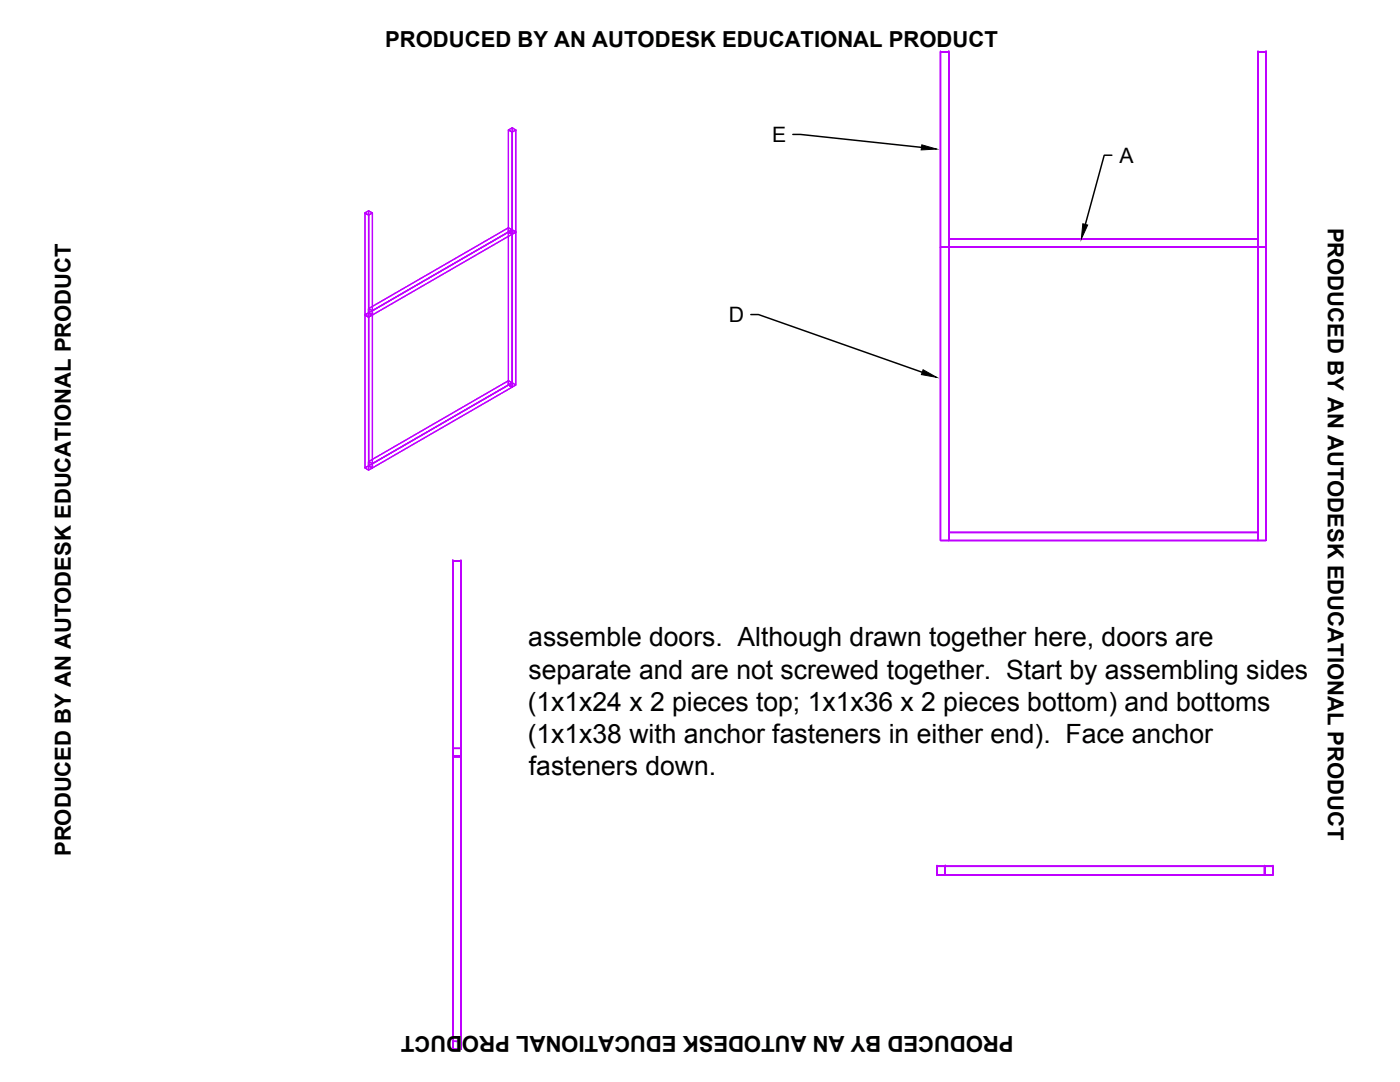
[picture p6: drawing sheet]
<svg xmlns="http://www.w3.org/2000/svg" width="279mm" height="216mm" viewBox="0 0 279 216" stroke-linecap="round" stroke-linejoin="round" font-family="sans-serif">
<!-- layer: door sides and bottom -->
<g fill="none" stroke="#bf00ff" stroke-width=".25">
<path d="M187.7 10.4h1.6v38.9h-1.6zM187.7 10.4h1.6v38.9v-38.9v38.9h-1.6zM187.7 10.4h.1M187.7 10.4v38.9zM187.7 10.4h1.6h-1.6M189.3 10.4h.1M251.1 10.4h1.6v38.9h-1.6zM251.1 10.4h1.6v38.9v-38.9v38.9h-1.6zM251.1 10.4h.1M251.1 10.4v38.9zM251.1 10.4h1.6h-1.6M252.7 10.4h.1"/>
<path d="M101.5 25.9l.7-.4v20.4l.7 .4-.7 .4-.7-.4 .7-.4-.7 .4zM101.5 25.9l.7 .5v20.3l-.7-.4v-20.4l.7 .5 .7-.5-.7-.4zM102.2 25.5l.7 .4v20.4l-.7-.4zM102.2 26.4l.7-.5v20.4l-.7 .4zM72.8 42.5l.8-.4v20.3l.7 .5-.7 .4-.8-.4 .8-.5-.8 .5zM72.8 42.5l.8 .4v20.4l-.8-.4v-20.4l.8 .4 .7-.4-.7-.4zM73.6 42.1l.7 .4v20.4l-.7-.5zM73.6 42.9l.7-.4v20.4l-.7 .4zM101.5 46.3l.7-.4v30.5l.7 .4-.7 .4-.7-.4 .7-.4-.7 .4zM101.5 46.3l.7 .4v30.5l-.7-.4v-30.5l.7 .4 .7-.4-.7-.4zM102.2 45.9l.7 .4v30.5l-.7-.4zM102.2 46.7l.7-.4v30.5l-.7 .4z"/>
<path d="M187.7 49.3h1.6h-1.6M187.7 49.3h1.6v58.6h-1.6zM187.7 49.3h1.6v58.6v-58.6v58.6h-1.6zM187.7 49.3h.1M187.7 49.3v58.6zM189.3 49.3h.1M189.3 47.7h.1M189.3 47.7h61.8h-61.8h61.8v1.6h-61.8zM189.3 47.7h61.8v1.6h-61.8h61.8h-61.8zM189.3 47.7v1.6zM251.1 49.3h1.6h-1.6M251.1 49.3h1.6v58.6h-1.6z"/>
<path d="M251.1 49.3h1.6v58.6v-58.6v58.6h-1.6zM251.1 49.3h.1M251.1 49.3v58.6zM251.1 47.7h.1M252.7 49.3h.1M72.8 62.9l.8-.5v30.5l.7 .5-.7 .4-.8-.4 .8-.5-.8 .5zM72.8 62.9l.8 .4v30.5l-.8-.4v-30.5l.8 .4 .7-.4-.7-.5zM73.6 62.4l.7 .5v30.5l-.7-.5zM73.6 63.3l.7-.4v30.5l-.7 .4zM73.6 61.6l27.9-16.1 .7 .4-.7-.4v.8l.7 .4v-.8l-27.9 16.1zM73.6 62.4l27.9-16.1 .7 .4-27.9 16.2zM73.6 61.6l27.9-16.1v.8l-27.9 16.1v-.8l.7 .4v.9l-.7-.5z"/>
<path d="M74.3 62l27.9-16.1v.8l-27.9 16.2zM73.6 92.1l27.9-16.1 .7 .4-.7-.4v.8l.7 .4v-.8l-27.9 16.1zM73.6 92.9l27.9-16.1 .7 .4-27.9 16.2zM73.6 92.1l27.9-16.1v.8l-27.9 16.1v-.8l.7 .4v.9l-.7-.5zM74.3 92.5l27.9-16.1v.8l-27.9 16.2zM90.4 112h.1M90.4 112v38.9v-38.9h1.6v38.9h-1.6zM90.4 112h1.6v38.9v-38.9v38.9h-1.6zM90.4 112h1.6zM92 112h.1M187.7 107.9h1.6h-1.6M189.3 106.2h.1"/>
<path d="M189.3 106.2h61.8h-61.8h61.8v1.7h-61.8zM189.3 107.9h.1M189.3 106.2h61.8v1.7h-61.8h61.8h-61.8zM189.3 106.2v1.7zM251.1 107.9h1.6h-1.6M251.1 106.2h.1M90.4 150.9h.1M90.4 150.9h1.6zM90.4 150.9v58.5v-58.5h1.6v58.5h-1.6zM90.4 150.9h1.6v58.5v-58.5v58.5h-1.6zM90.4 149.3h1.6h-1.6h1.6v1.6h-1.6zM90.4 149.3h.1"/>
<path d="M90.4 150.9h1.6h-1.6M90.4 149.3v1.6v-1.6M90.4 149.3h1.6v1.6h-1.6zM92 150.9h.1M92 150.9v-1.6v1.6M92 149.3h.1M187 172.9h1.6h-1.6h1.6v1.7h-1.6zM187 172.9h.1M187 174.6h1.6h-1.6M187 172.9v1.7v-1.7M187 172.9h1.6v1.7h-1.6zM188.6 174.6v-1.7v1.7"/>
<path d="M188.6 172.9h.1M188.6 174.6h.1M188.6 172.9h63.8v1.7h-63.8zM188.6 172.9h63.8v1.7h-63.8h63.8h-63.8zM188.6 172.9h63.8zM188.6 172.9v1.7v-1.7M252.4 172.9h1.6h-1.6h1.6v1.7h-1.6zM252.4 172.9h.1M252.4 174.6h1.6h-1.6M252.4 172.9v1.7v-1.7M252.4 172.9h1.6v1.7h-1.6zM254 174.6v-1.7v1.7"/>
<path d="M254 172.9h.1M254 174.6h.1M90.4 209.4h.1M90.4 209.4h1.6zM90.4 207.8h1.6h-1.6h1.6v1.6h-1.6zM90.4 207.8h.1M90.4 209.4h1.6h-1.6M90.4 207.8v1.6v-1.6M90.4 207.8h1.6v1.6h-1.6zM92 209.4v-1.6v1.6M92 207.8h.1M92 209.4h.1"/>
</g>
<!-- layer: AM_5 -->
<path d="M158.2 26.8h1.6l24.1 2.6M221.9 31h-1.5l-3.8 13.8M149.8 62.8h1.6l32.7 11.5" fill="none" stroke="#000" stroke-width=".3"/>
<path d="M184 28.9l2.9 .8-3.1 .2zM216.1 44.6l1 .3-1.3 2.8zM184.2 73.8l2.7 1.5-3-.6z" fill="#000" stroke="#000" stroke-width=".2"/>
<g font-size="5.3">
<text x="105.4" y="129">assemble doors. Although drawn together here, doors are</text>
<text x="105.5" y="135.4">separate and are not screwed together. Start by assembling sides</text>
<text x="105.3" y="141.8">(1x1x24 x 2 pieces top; 1x1x36 x 2 pieces bottom) and bottoms</text>
<text x="105.3" y="148.2">(1x1x38 with anchor fasteners in either end). Face anchor</text>
<text x="105.6" y="154.6">fasteners down.</text>
</g>
<g font-size="4.4">
<text x="76.9" y="9.5">PRODUCED BY AN AUTODESK EDUCATIONAL PRODUCT</text>
<text x="265" y="45.4" transform="rotate(90 265 45.4)">PRODUCED BY AN AUTODESK EDUCATIONAL PRODUCT</text>
<text x="14.2" y="170.8" transform="rotate(-90 14.2 170.8)">PRODUCED BY AN AUTODESK EDUCATIONAL PRODUCT</text>
<text x="202.3" y="206.8" transform="rotate(180 202.3 206.8)">PRODUCED BY AN AUTODESK EDUCATIONAL PRODUCT</text>
</g>
<g font-size="4.2">
<text x="154.1" y="28.3">E</text>
<text x="223.4" y="32.5">A</text>
<text x="145.5" y="64.3">D</text>
</g>
</svg>
